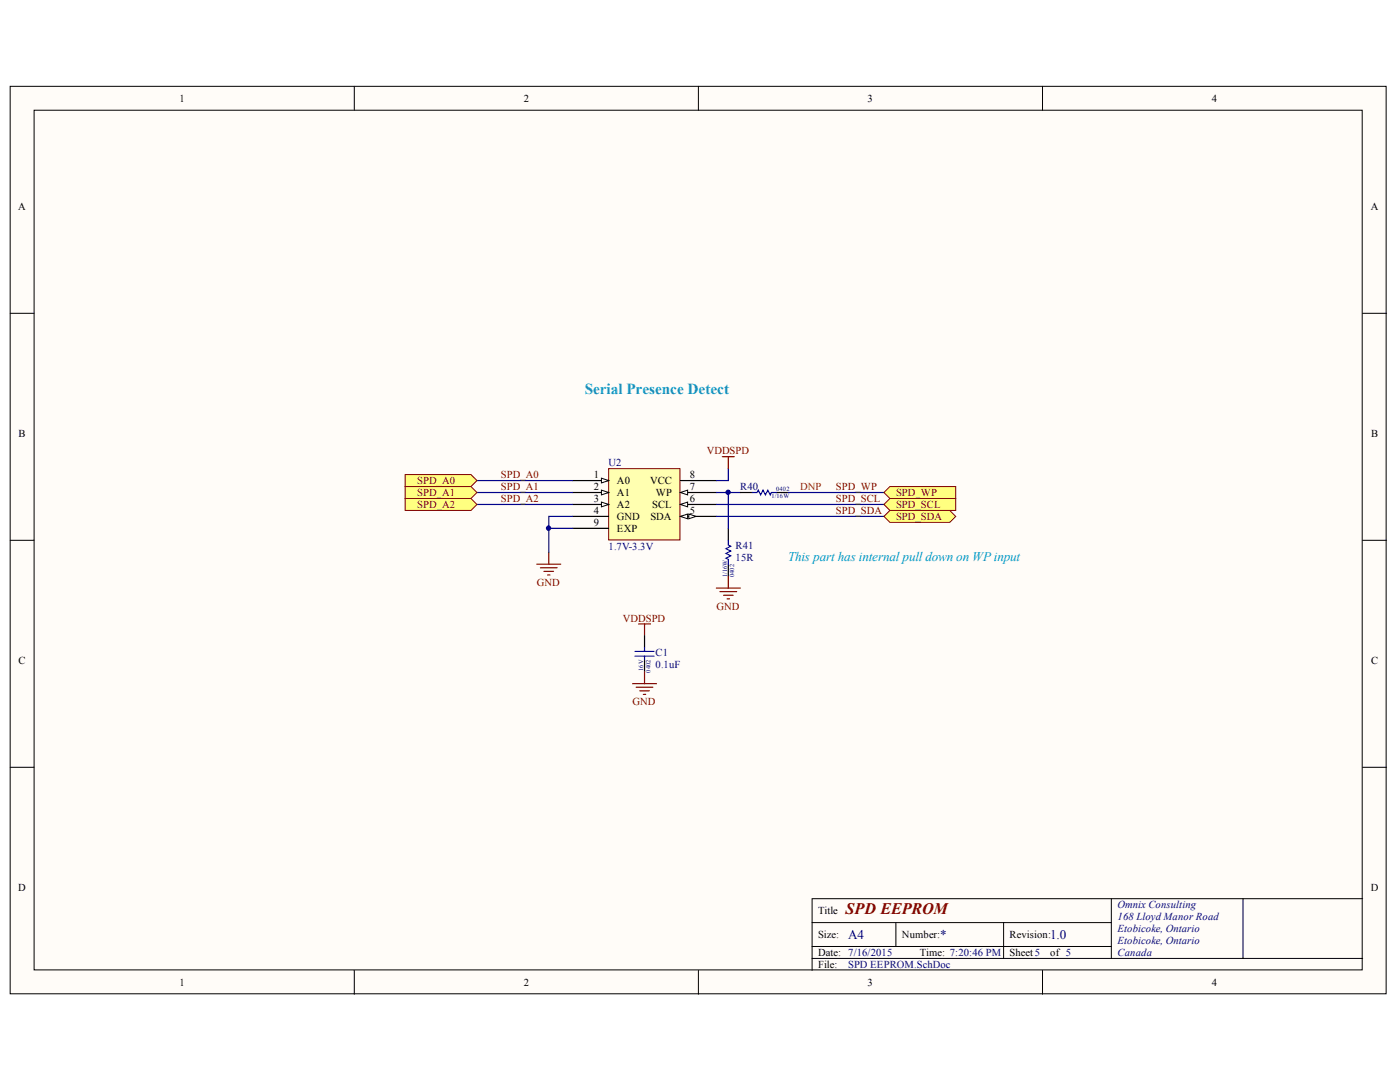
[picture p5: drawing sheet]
<svg xmlns="http://www.w3.org/2000/svg" width="279mm" height="216mm" viewBox="0 0 279 216" stroke-linecap="round" stroke-linejoin="round" font-family="sans-serif">
<g fill="#fffcf8" stroke="#000" stroke-width=".2">
<path d="M2 17.2h274.3v180.7h-274.3z"/>
<path d="M6.8 22h264.7v171.2h-264.7z"/>
</g>
<g fill="none" stroke="#000" stroke-width=".2">
<path d="M70.6 17.2v4.8M139.2 17.2v4.8M207.8 17.2v4.8M2 62.4h4.8M271.6 62.4h4.8M2 107.6h4.8M271.6 107.6h4.8M2 152.8h4.8M271.6 152.8h4.8M221.5 179v11.9M247.8 179h-85.9v14.3M271.6 179h-23.8v11.9"/>
<path d="M70.6 193.3v4.7M139.2 193.3v4.7M161.9 183.8h59.6M161.9 190.9h109.7M161.9 188.5h59.6M178.6 183.8v4.7M200 183.8v7.1M207.8 193.3v4.7"/>
</g>
<path d="M121.3 93.3h14.2v14.2h-14.2z" fill="#ffffb0" stroke="#800000" stroke-width=".2"/>
<path d="M114.2 95.7h7.1" fill="none" stroke="#000" stroke-width=".24"/>
<path d="M119.9 95.2l1.4 .5-1.4 .5z" fill="#fffcf8" stroke="#000" stroke-width=".2"/>
<path d="M114.2 98.1h7.1" fill="none" stroke="#000" stroke-width=".24"/>
<path d="M119.9 97.6l1.4 .5-1.4 .5z" fill="#fffcf8" stroke="#000" stroke-width=".2"/>
<path d="M114.2 100.5h7.1" fill="none" stroke="#000" stroke-width=".24"/>
<path d="M119.9 100l1.4 .5-1.4 .4z" fill="#fffcf8" stroke="#000" stroke-width=".2"/>
<path d="M114.2 102.9h7.1M135.6 102.9h7.2" fill="none" stroke="#000" stroke-width=".24"/>
<g fill="#fffcf8" stroke="#000" stroke-width=".2">
<path d="M135.6 102.9l1.5-.5v.9z"/>
<path d="M137.3 102.4l1.4 .5-1.4 .4z"/>
</g>
<path d="M135.6 100.5h7.2" fill="none" stroke="#000" stroke-width=".24"/>
<path d="M135.6 100.5l1.5-.5v.9z" fill="#fffcf8" stroke="#000" stroke-width=".2"/>
<path d="M135.6 98.1h7.2" fill="none" stroke="#000" stroke-width=".24"/>
<path d="M135.6 98.1l1.5-.5v1z" fill="#fffcf8" stroke="#000" stroke-width=".2"/>
<path d="M135.6 95.7h7.2M114.2 105.2h7.1" fill="none" stroke="#000" stroke-width=".24"/>
<path d="M107 112.4h4.8M107.7 113.1h3.4M108.4 113.8h1.9M109.1 114.5h.5M109.4 110v2.4" fill="none" stroke="#800000" stroke-width=".24"/>
<path d="M95.1 98.1h19.1M95.1 95.7h19.1M95.1 100.5h19.1M114.2 102.9h-4.8v7.1" fill="none" stroke="#000080" stroke-width=".24"/>
<g fill="#ffff80" stroke="#800000" stroke-width=".2">
<path d="M80.8 94.5h13.1l1.2 1.2-1.2 1.2h-13.1z" fill-rule="evenodd"/>
<path d="M80.8 96.9h13.1l1.2 1.2-1.2 1.2h-13.1z" fill-rule="evenodd"/>
<path d="M80.8 99.3h13.1l1.2 1.2-1.2 1.2h-13.1z" fill-rule="evenodd"/>
</g>
<path d="M142.8 98.1h4.8M157.1 98.1h19.1M142.8 100.5h33.4M142.8 102.9h33.4" fill="none" stroke="#000080" stroke-width=".24"/>
<path d="M147.6 98.1h2.3M154.7 98.1h2.4" fill="none" stroke="#000" stroke-width=".24"/>
<path d="M149.9 98.1h1l.2-.5 .5 1 .5-1 .5 1 .4-1 .5 1 .3-.5h.9" fill="none" stroke="#00f" stroke-width=".24"/>
<g fill="#ffff80" stroke="#800000" stroke-width=".2">
<path d="M176.2 98.1l1.2-1.2h13.1v2.4h-13.1z" fill-rule="evenodd"/>
<path d="M176.2 100.5l1.2-1.2h13.1v2.4h-13.1z" fill-rule="evenodd"/>
<path d="M176.2 102.9l1.2-1.2h11.9l1.2 1.2-1.2 1.1h-11.9z" fill-rule="evenodd"/>
</g>
<path d="M145.2 93.3v2.4h-2.4M145.2 98.1v7.1M109.4 105.2h4.8" fill="none" stroke="#000080" stroke-width=".24"/>
<g fill="none" stroke="#800000" stroke-width=".24">
<path d="M144 91h2.4M145.2 91v2.3M142.8 117.1h4.8M143.5 117.8h3.3M144.2 118.6h1.9M144.9 119.3h.5M145.2 114.8v2.3M126.1 136.2h4.8M126.8 136.9h3.3M127.3 124.3h2.4M127.5 137.6h1.9M128.2 138.3h.5"/>
<path d="M128.5 124.3v2.3M128.5 133.8v2.4"/>
</g>
<path d="M145.2 105.2v2.4M145.2 112.4v2.4M128.5 126.6v2.4M128.5 131.4v2.4" fill="none" stroke="#000" stroke-width=".24"/>
<path d="M145.2 107.6v1l.4 .2-.9 .5 .9 .5-.9 .4 .9 .5-.9 .5 .5 .2v1M126.6 130.7h3.8M126.6 129.7h3.8M128.5 129v.7M128.5 130.7v.7" fill="none" stroke="#00f" stroke-width=".24"/>
<g fill="#000080" stroke="#000080" stroke-width=".2">
<circle cx="145.1" cy="98" r=".43"/>
<circle cx="109.3" cy="105.2" r=".43"/>
</g>
<text font-size="3.2" fill="#800000" x="168.6" y="182.1">SPD EEPROM</text>
<text font-size="3" fill="#009cca" x="116.6" y="78.4">Serial Presence Detect</text>
<text font-size="2.6" fill="#009cca" x="157.1" y="111.8">This part has internal pull down on WP input</text>
<g font-size="2.6" fill="#000080">
<text x="169.1" y="187">A4</text>
<text x="187.4" y="187">*</text>
<text x="209.3" y="187">1.0</text>
</g>
<g font-size="2.1">
<text x="35.8" y="20.3">1</text>
<text x="104.4" y="20.3">2</text>
<text x="172.9" y="20.3">3</text>
<text x="241.6" y="20.3">4</text>
<text x="3.6" y="41.7">A</text>
<text x="273.2" y="41.7">A</text>
<text x="3.7" y="86.9">B</text>
<text x="273.3" y="86.9">B</text>
<text x="118.3" y="95.2">1</text>
<text x="137.5" y="95.2">8</text>
<text x="118.3" y="97.7">2</text>
<text x="118.3" y="100">3</text>
<text x="123" y="96.5">A0</text>
<text x="123" y="98.8">A1</text>
<text x="123" y="101.2">A2</text>
<text x="129.6" y="96.5">VCC</text>
<text x="130" y="101.2">SCL</text>
<text x="130.7" y="98.8">WP</text>
<text x="137.5" y="100">6</text>
<text x="137.5" y="97.7">7</text>
<text x="118.3" y="102.4">4</text>
<text x="118.3" y="104.7">9</text>
<text x="123" y="103.6">GND</text>
<text x="123" y="105.9">EXP</text>
<text x="129.6" y="103.6">SDA</text>
<text x="137.5" y="102.4">5</text>
<text x="3.7" y="132.2">C</text>
<text x="273.3" y="132.2">C</text>
<text x="3.6" y="177.4">D</text>
<text x="273.2" y="177.4">D</text>
<text x="163.1" y="182.1">Title</text>
<text x="163.1" y="186.9">Size:</text>
<text x="163.1" y="190.4">Date: 7/16/2015</text>
<text x="179.8" y="186.9">Number:</text>
<text x="183.3" y="190.4">Time: 7:20:46 PM</text>
<text x="201.2" y="186.9">Revision:</text>
<text x="201.2" y="190.4">Sheet5</text>
<text x="209.3" y="190.4">of 5</text>
<text x="35.8" y="196.3">1</text>
<text x="104.4" y="196.3">2</text>
<text x="163.1" y="192.8">File:</text>
<text x="172.9" y="196.3">3</text>
<text x="241.6" y="196.3">4</text>
</g>
<g font-size="2.1" fill="#800000">
<text x="99.8" y="95.2">SPD_A0</text>
<text x="140.9" y="90.5">VDDSPD</text>
<text x="83.1" y="96.5">SPD_A0</text>
<text x="83.1" y="98.8">SPD_A1</text>
<text x="83.1" y="101.2">SPD_A2</text>
<text x="99.8" y="97.7">SPD_A1</text>
<text x="99.8" y="100">SPD_A2</text>
<text x="166.6" y="97.7">SPD_WP</text>
<text x="166.6" y="100">SPD_SCL</text>
<text x="178.6" y="98.8">SPD_WP</text>
<text x="178.6" y="101.2">SPD_SCL</text>
<text x="166.6" y="102.4">SPD_SDA</text>
<text x="178.6" y="103.6">SPD_SDA</text>
<text x="107" y="116.6">GND</text>
<text x="124.2" y="123.8">VDDSPD</text>
<text x="142.8" y="121.4">GND</text>
<text x="126.1" y="140.4">GND</text>
</g>
<g font-size="2.1" fill="#000080">
<text x="121.3" y="92.9">U2</text>
<text x="147.5" y="97.7">R40</text>
<text x="121.3" y="109.6">1.7V-3.3V</text>
<text x="146.6" y="109.3">R41</text>
<text x="146.6" y="111.7">15R</text>
<text x="130.7" y="130.7">C1</text>
<text x="130.7" y="133.1">0.1uF</text>
<text x="222.7" y="180.9">Omnix Consulting</text>
<text x="222.7" y="183.3">168 Lloyd Manor Road</text>
<text x="222.7" y="185.6">Etobicoke, Ontario</text>
<text x="222.7" y="188.1">Etobicoke, Ontario</text>
<text x="222.7" y="190.4">Canada</text>
<text x="169.1" y="192.8">SPD EEPROM.SchDoc</text>
</g>
<text font-size="2.1" fill="#f00" x="159.5" y="97.7">DNP</text>
<g font-size="1.3" fill="#000080">
<text x="153.8" y="99.3">1/16W</text>
<text x="154.7" y="97.8">0402</text>
<text x="144.9" y="115" transform="rotate(-90 144.9 115)">1/16W</text>
<text x="146.4" y="115" transform="rotate(-90 146.4 115)">0402</text>
<text x="128.2" y="133.6" transform="rotate(-90 128.2 133.6)">16V</text>
<text x="129.6" y="134" transform="rotate(-90 129.6 134)">0402</text>
</g>
</svg>
